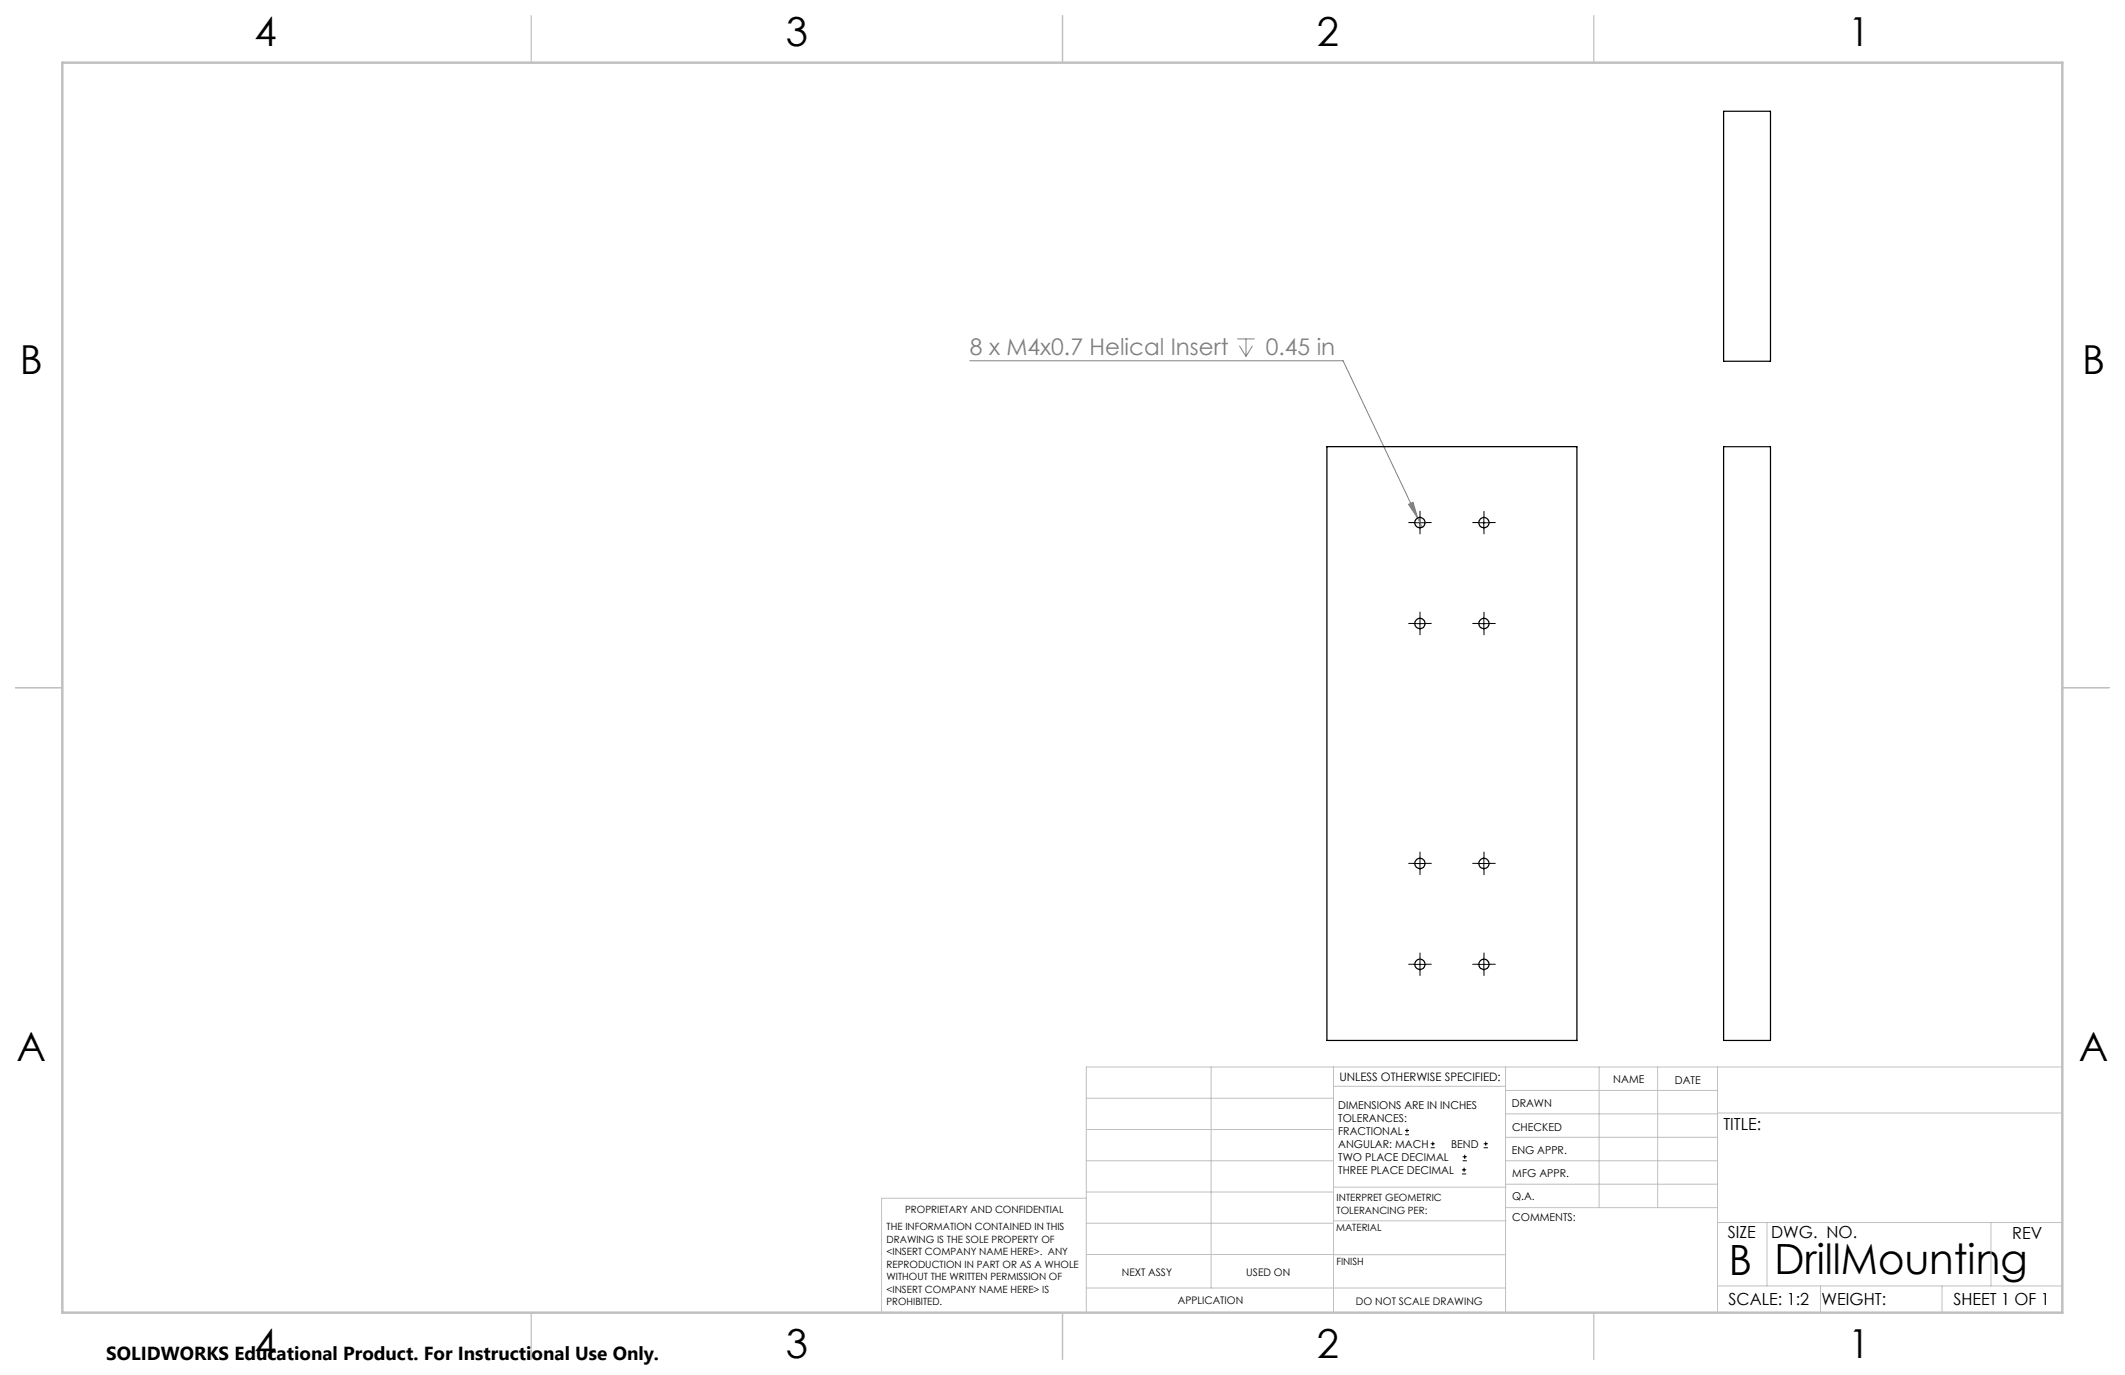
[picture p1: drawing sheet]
<svg xmlns="http://www.w3.org/2000/svg" width="432mm" height="279mm" viewBox="0 0 432 279" stroke-linecap="round" stroke-linejoin="round" font-family="sans-serif">
<path d="M197.1 73.3h75.8l15.2 32M251.4 68.9h3.6M251.8 70.3l1.4 2.1M253.2 68.9v3.5M254.5 70.3l-1.3 2.1M286.2 102.5l.9-.4 1 3.2zM288.1 105.3l.9 1.8" fill="none" stroke="#808080" stroke-width=".2"/>
<g fill="none" stroke="#000" stroke-width=".2">
<path d="M287.3 106.2h2.5M288.5 105v2.5M300.3 106.2h2.5M301.5 105v2.5M287.3 126.7h2.5M288.5 125.4v2.6M300.3 126.7h2.5M301.5 125.4v2.6M287.3 175.5h2.5M288.5 174.2v2.5M300.3 175.5h2.5M301.5 174.2v2.5"/>
<path d="M287.3 196h2.5M288.5 194.7v2.5M300.3 196h2.5M301.5 194.7v2.5M285.5 230.6h.8M285.5 229.7h.8M285.9 229.3v.9M290.7 233.2h.8M290.7 232.4h.8M291.1 232v.8M297.1 238.5h.8M297.1 237.7h.8"/>
<path d="M297.2 235.9h.9M297.2 235.1h.9M297.5 237.3v.8M297.6 234.6v.9M301.5 233.2h.8M301.5 232.4h.8M301.9 232v.8"/>
</g>
<g fill="none" stroke="#000" stroke-width=".2" stroke-dasharray="15.2 1.3 1.3 1.3">
<path d="M287.3 106.2h-1.1M288.5 104.9v-1M288.5 107.4v1.1M289.8 106.2h1M300.3 106.2h-1.1M301.5 104.9v-1M301.5 107.4v1.1M302.8 106.2h1M287.3 126.7h-1.1M288.5 125.4v-1M288.5 127.9v1.1M289.8 126.7h1"/>
<path d="M300.3 126.7h-1.1M301.5 125.4v-1M301.5 127.9v1.1M302.8 126.7h1M287.3 175.4h-1.1M288.5 174.2v-1.1M288.5 176.7v1M289.8 175.4h1M300.3 175.4h-1.1M301.5 174.2v-1.1M301.5 176.7v1M302.8 175.4h1"/>
<path d="M287.3 195.9h-1.1M288.5 194.7v-1.1M288.5 197.2v1M289.8 195.9h1M300.3 195.9h-1.1M301.5 194.7v-1.1M301.5 197.2v1M302.8 195.9h1"/>
</g>
<g fill="none" stroke="#c0c0c0" stroke-width=".2">
<path d="M246.1 216.8v44.9M271 216.8v49.9M305.9 216.8v49.9M324.9 216.8v28.6M336.8 216.8v28.6M349 216.8v49.9M419.1 216.8h-198.4v49.9M220.7 235.9h50.3M220.7 229.5h50.3M220.7 223.2h50.3M271 220.7h34.9M305.9 231.1h43.1"/>
<path d="M305.9 226.3h43.1M305.9 221.6h43.1M305.9 235.9h43.1M349 226.2h70.1M220.7 248.6h50.3M220.7 242.2h50.3M220.7 254.9h50.3M220.7 243.5h-41.6v23.2M271 255h34.9M271 248.1h35M271 241.2h35M305.9 240.6h43.1"/>
<path d="M306 245.4h43M349 248.4h70.1M359.1 248.4v12.9M404.6 248.4v12.9M220.7 261.7h85.2M349 261.3h70.1M369.9 261.3v5.4M394.6 261.3v5.4"/>
</g>
<path d="M108 3.2v9.5M215.9 3.2v9.5M323.8 3.2v9.5M3.1 139.7h9.6M419.1 139.7h9.5M108 266.7v9.6M215.9 266.7v9.6M323.8 266.7v9.6" fill="none" stroke="#c0c0c0" stroke-width=".25"/>
<path d="M12.7 12.7h406.4v254h-406.4z" fill="none" stroke="#c0c0c0" stroke-width=".5"/>
<path d="M286.2 102.5l.9-.4 1 3.2z" fill="#808080"/>
<g fill="none" stroke="#000" stroke-width=".25">
<path d="M350.2 22.6h9.6v50.8h-9.6zM269.6 90.8h50.8v120.6h-50.8zM350.2 90.8h9.6v120.6h-9.6z"/>
<circle cx="288.5" cy="106.2" r="1.04"/>
<circle cx="301.5" cy="106.2" r="1.04"/>
<circle cx="288.5" cy="126.7" r="1.04"/>
<circle cx="301.5" cy="126.7" r="1.04"/>
<circle cx="288.5" cy="175.5" r="1.04"/>
<circle cx="301.5" cy="175.5" r="1.04"/>
<circle cx="288.5" cy="196" r="1.04"/>
<circle cx="301.5" cy="196" r="1.04"/>
</g>
<g font-size="8.5">
<text x="351.3" y="259">B</text>
<text x="360.6" y="258.9">DrillMounting</text>
</g>
<g font-size="8.1">
<text x="51.7" y="9.3">4</text>
<text x="159.7" y="9.3">3</text>
<text x="267.6" y="9.3">2</text>
<text x="375.6" y="9.3">1</text>
<text x="4" y="76">B</text>
<text x="423.1" y="76">B</text>
<text x="3.3" y="215.7">A</text>
<text x="422.4" y="215.7">A</text>
<text x="51.7" y="276">4</text>
<text x="159.7" y="276">3</text>
<text x="267.6" y="276">2</text>
<text x="375.6" y="276">1</text>
</g>
<g font-size="4.7" fill="#808080">
<text x="197.1" y="72.2">8 x M4x0.7 Helical Insert</text>
<text x="257.2" y="72.2">0.45 in</text>
</g>
<text font-size="3.8" x="21.6" y="276.3">SOLIDWORKS Educational Product. For Instructional Use Only.</text>
<g font-size="3.4">
<text x="350.2" y="229.5">TITLE:</text>
<text x="351.1" y="251.6">SIZE</text>
<text x="359.9" y="251.6">DWG. NO.</text>
<text x="408.9" y="251.7">REV</text>
<text x="351.2" y="265.2">SCALE: 1:2</text>
<text x="370.1" y="265.3">WEIGHT:</text>
<text x="396.9" y="265.2">SHEET 1 OF 1</text>
</g>
<text font-size="2.4" x="272.2" y="219.7">UNLESS OTHERWISE SPECIFIED:</text>
<g font-size="2.2">
<text x="327.8" y="220.1">NAME</text>
<text x="340.3" y="220.2">DATE</text>
<text x="271.9" y="225.3">DIMENSIONS ARE IN INCHES</text>
<text x="271.9" y="227.9">TOLERANCES:</text>
<text x="307.2" y="224.9">DRAWN</text>
<text x="271.9" y="230.6">FRACTIONAL</text>
<text x="271.9" y="233.2">ANGULAR: MACH</text>
<text x="294.9" y="233.2">BEND</text>
<text x="307.3" y="229.8">CHECKED</text>
<text x="271.9" y="235.9">TWO PLACE DECIMAL</text>
<text x="271.9" y="238.5">THREE PLACE DECIMAL</text>
<text x="307.2" y="234.5">ENG APPR.</text>
<text x="307.3" y="239.2">MFG APPR.</text>
<text x="307.3" y="243.9">Q.A.</text>
<text x="307.3" y="248.1">COMMENTS:</text>
</g>
<g font-size="2.1">
<text x="227.9" y="259.2">NEXT ASSY</text>
<text x="253.3" y="259.2">USED ON</text>
<text x="239.3" y="265">APPLICATION</text>
<text x="275.5" y="265.1">DO NOT SCALE DRAWING</text>
</g>
<g font-size="2">
<text x="271.6" y="244.1">INTERPRET GEOMETRIC</text>
<text x="180.2" y="250">THE INFORMATION CONTAINED IN THIS</text>
<text x="183.9" y="246.4">PROPRIETARY AND CONFIDENTIAL</text>
<text x="271.5" y="250.2">MATERIAL</text>
<text x="271.6" y="246.6">TOLERANCING PER:</text>
<text x="180.2" y="252.5">DRAWING IS THE SOLE PROPERTY OF</text>
<text x="180.2" y="255.1">&lt;INSERT COMPANY NAME HERE&gt;. ANY</text>
<text x="180.2" y="257.6">REPRODUCTION IN PART OR AS A WHOLE</text>
<text x="271.5" y="257">FINISH</text>
<text x="180.2" y="260.1">WITHOUT THE WRITTEN PERMISSION OF</text>
<text x="180.2" y="262.6">&lt;INSERT COMPANY NAME HERE&gt; IS</text>
<text x="180.2" y="265.2">PROHIBITED.</text>
</g>
</svg>
